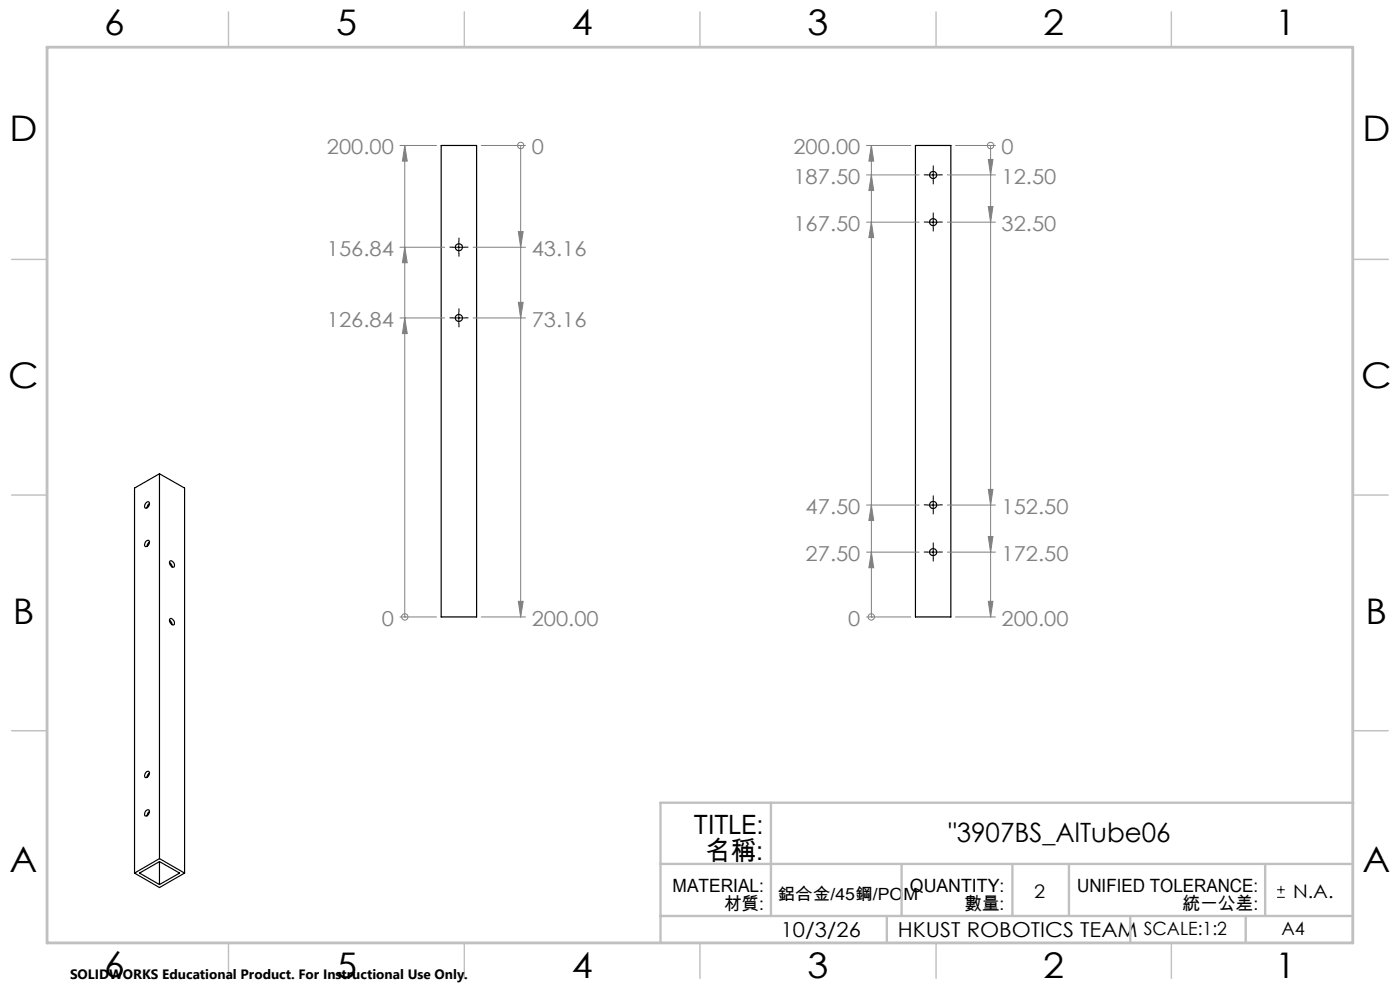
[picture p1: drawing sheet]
<svg xmlns="http://www.w3.org/2000/svg" width="297mm" height="210mm" viewBox="0 0 297 210" stroke-linecap="round" stroke-linejoin="round" font-family="sans-serif">
<g fill="none" stroke="#000" stroke-width=".25">
<path d="M93.6 30.9h7.5v100h-7.5zM194.2 30.9h7.5v100h-7.5zM31 114.8l.5-.2a.8 .8 0 0 1 .1 .9 .8 .8 0 0 1-.8 .4l-.1-.5zM31 106.6l.4-.2a.63 .63 0 0 1 .3 .6 .63 .63 0 0 1-.3 .6l-.4 .2a.63 .63 0 0 1-.4-.6 .63 .63 0 0 1 .4-.6zM31.7 115l-.3 .3-.2 .6M31.7 106.8l-.3 .3-.2 .6M33.8 100.5l-5.3 3v81.7M33.8 100.5v81.6M33.8 100.5l5.4 3v81.7M35.9 119.3l.5 .5 .1 .5M36.1 119a.8 .8 0 0 1 .8 .4 .8 .8 0 0 1-.1 .9 1 1 0 0 1-.7-1.3zM35.9 131.6l.5 .5 .1 .4"/>
<path d="M36.1 131.3a.82 .82 0 0 1 .8 .4 .82 .82 0 0 1-.1 .9 .96 .96 0 0 1-.7-1.3zM31 171.9a.43 .43 0 0 1 .7 0 .43 .43 0 0 1-.1 .6l-.4 .6h-.4l-.1-.6zM31 163.8l.5-.2a.8 .8 0 0 1 .1 .9 .8 .8 0 0 1-.8 .4l-.1-.5zM31.7 172.1l-.3 .3-.2 .7M31.7 164l-.4 .5-.1 .4M28.5 185.2l5.3 3.1 5.4-3.1M33.8 182.8v4.8M33.8 182.1l-5.3 3.1M33.8 182.8l-4.2 2.4 4.2 2.4M33.8 182.8l4.3 2.4-4.3 2.4M33.8 182.1l5.4 3.1"/>
<circle cx="198" cy="37.1" r=".75"/>
<circle cx="97.3" cy="52.5" r=".75"/>
<circle cx="198" cy="47.1" r=".75"/>
<circle cx="97.3" cy="67.4" r=".75"/>
<circle cx="198" cy="117.1" r=".75"/>
<circle cx="198" cy="107.1" r=".76"/>
</g>
<g fill="none" stroke="#000" stroke-width=".21">
<path d="M196.7 37.1h2.5M198 35.9v2.5M96.1 52.4h2.5M97.3 51.2v2.5M196.7 47.1h2.5M198 45.9v2.5M96.1 67.4h2.5M97.3 66.2v2.5M196.7 117.1h2.5M196.7 107.1h2.5M198 105.9v2.5M198 115.9v2.4"/>
<path d="M270.9 190.4h1.7M270.9 188.7h1.7M271.7 187.9v1.6"/>
</g>
<g fill="none" stroke="#808080" stroke-width=".21">
<path d="M84.8 30.9h7.8M85.9 30.9l.5 3.3h-1zM85.9 30.9v100M102.1 30.9h9.4M110.5 30.9h.1M110.5 30.9v100M183.8 30.9h9.4M183.8 37.1h11.2M184.9 37.1l.4 3.3h-1zM184.9 30.9l.4 3.3h-1zM184.9 30.9v100M201 37.1h10.2"/>
<path d="M202.7 30.9h8.5M209.7 33.8h.9l-.5 3.3zM210.1 30.9h.1M210.1 30.9v100M84.8 52.4h9.5M85.9 52.4l.5 3.3h-1zM100.4 52.4h11.1M110 49.1h1l-.5 3.3zM183.8 47.1h11.2M184.9 47.1l.4 3.3h-1zM201 47.1h10.2M209.7 43.8h.9l-.5 3.3z"/>
<path d="M84.8 67.4h9.5M85.9 67.4l.5 3.4h-1zM100.4 67.4h11.1M110 64.1h1l-.5 3.3zM183.8 117.1h11.2M183.8 107.1h11.2M184.9 117.1l.4 3.3h-1zM184.9 107.1l.4 3.3h-1zM201 117.1h10.2M201 107.1h10.2M209.7 103.8h.9l-.5 3.3zM209.7 113.8h.9l-.5 3.3z"/>
<path d="M84.8 130.9h7.8M85.9 130.9h.1M102.1 130.9h9.4M110 127.6h1l-.5 3.3zM183.8 130.9h9.4M184.9 130.9h.1M202.7 130.9h8.5M209.7 127.6h.9l-.5 3.3z"/>
<circle cx="110.5" cy="30.9" r=".69"/>
<circle cx="210.1" cy="30.9" r=".69"/>
<circle cx="85.9" cy="130.9" r=".67"/>
<circle cx="184.8" cy="130.9" r=".68"/>
</g>
<g fill="none" stroke="#000" stroke-width=".21" stroke-dasharray="15.2 1.3 1.3 1.3" stroke-linecap="butt">
<path d="M196.7 37.1h-.7M198 35.8v-.7M198 38.3v.8M199.2 37.1h.8M96.1 52.4h-.7M97.4 51.2v-.8M97.4 53.7v.7M98.6 52.4h.8M196.7 47.1h-.7M198 45.8v-.7M198 48.3v.8M199.2 47.1h.8"/>
<path d="M96.1 67.4h-.7M97.4 66.2v-.8M97.4 68.7v.7M98.6 67.4h.8M196.7 117.1h-.7M196.7 107.1h-.7M198 115.8v-.7M198 118.3v.8M198 105.8v-.7M198 108.3v.8M199.2 117.1h.8M199.2 107.1h.8"/>
</g>
<path d="M287 55h7.5M287 144.8v55.2h-187.2" fill="none" stroke="#c0c0c0" stroke-width=".21"/>
<path d="M163.5 170.3v24M287.1 170.3h-147v29.7M140.1 194.3h146.5M140.1 183.3h146.9M188.1 194.3v5.7M191.3 183.3v11M214.8 183.3v11M226.8 183.3v11M239.8 194.3v5.7M264.3 194.3v5.7M268.4 183.3v11" fill="none" stroke="#c0c0c0" stroke-width=".5"/>
<g fill="none" stroke="#c0c0c0" stroke-width=".3">
<path d="M48.5 2.5v7.5M98.5 2.5v7.5M148.5 2.5v7.5M198.6 2.5v7.5M248.5 2.5v7.5M2.5 55h7.5M287 55h7.5M2.5 105h7.5M287 105h7.5M2.5 155h7.5M287 155h7.5M48.5 200v7.5"/>
<path d="M98.5 200v7.5M148.5 200v7.5M198.6 200v7.5M248.5 200v7.5"/>
</g>
<path d="M10 10h277v190h-277z" fill="none" stroke="#c0c0c0" stroke-width=".6"/>
<path d="M85.9 67.4l.5 3.4h-1zM85.9 52.4l.5 3.3h-1zM85.9 30.9l.5 3.3h-1zM110 49.1h1l-.5 3.3zM110 64.1h1l-.5 3.3zM110 127.6h1l-.5 3.3zM184.9 117.1l.4 3.3h-1zM184.9 107.1l.4 3.3h-1zM184.9 47.1l.4 3.3h-1zM184.9 37.1l.4 3.3h-1zM184.9 30.9l.4 3.3h-1zM209.7 33.8h.9l-.5 3.3zM209.7 43.8h.9l-.5 3.3zM209.7 103.8h.9l-.5 3.3zM209.7 113.8h.9l-.5 3.3zM209.7 127.6h.9l-.5 3.3z" fill="#808080"/>
<g font-size="7.5">
<text x="22.1" y="7.3">6</text>
<text x="71.3" y="7.4">5</text>
<text x="121.3" y="7.4">4</text>
<text x="171.3" y="7.4">3</text>
<text x="221.3" y="7.4">2</text>
<text x="270.5" y="7.4">1</text>
<text x="2" y="29.9">D</text>
<text x="289" y="29.9">D</text>
<text x="1.8" y="82.4">C</text>
<text x="288.8" y="82.4">C</text>
<text x="2.7" y="132.4">B</text>
<text x="289.7" y="132.4">B</text>
<text x="2" y="184.9">A</text>
<text x="289" y="184.9">A</text>
<text x="22.1" y="207.3">6</text>
<text x="71.3" y="207.4">5</text>
<text x="121.3" y="207.4">4</text>
<text x="171.3" y="207.4">3</text>
<text x="221.3" y="207.4">2</text>
<text x="270.5" y="207.4">1</text>
</g>
<g font-size="5.6">
<text x="147.2" y="176.9">TITLE:</text>
<text x="201.2" y="178.6">&quot;3907BS_AlTube06</text>
<text x="149.6" y="182.5">名稱:</text>
</g>
<g font-size="4.4" fill="#808080">
<text x="69.4" y="32.8">200.00</text>
<text x="112.8" y="32.8">0</text>
<text x="168.3" y="32.8">200.00</text>
<text x="212.5" y="32.8">0</text>
<text x="168.3" y="39">187.50</text>
<text x="212.5" y="39">12.50</text>
<text x="168.3" y="49">167.50</text>
<text x="212.5" y="49">32.50</text>
<text x="69.4" y="54.3">156.84</text>
<text x="112.8" y="54.3">43.16</text>
<text x="69.4" y="69.3">126.84</text>
<text x="112.8" y="69.3">73.16</text>
<text x="170.9" y="109">47.50</text>
<text x="212.5" y="109">152.50</text>
<text x="170.9" y="119">27.50</text>
<text x="212.5" y="119">172.50</text>
<text x="81" y="132.8">0</text>
<text x="112.8" y="132.8">200.00</text>
<text x="180" y="132.8">0</text>
<text x="212.5" y="132.8">200.00</text>
</g>
<g font-size="4.4">
<text x="165.6" y="198.7">10/3/26</text>
<text x="190.5" y="198.7">HKUST ROBOTICS TEAM</text>
</g>
<g font-size="4">
<text x="219.4" y="190.5">2</text>
<text x="274.3" y="190.5">N.A.</text>
</g>
<g font-size="3.9">
<text x="142.7" y="189.2">MATERIAL:</text>
<text x="193" y="189.2">QUANTITY:</text>
<text x="228.5" y="189.2">UNIFIED TOLERANCE:</text>
<text x="153.6" y="193.1">材質:</text>
<text x="204.6" y="193.1">數量:</text>
<text x="250.8" y="193.1">統一公差:</text>
<text x="242.6" y="198.4">SCALE:1:2</text>
<text x="271.9" y="198.4">A4</text>
</g>
<text font-size="3.6" x="164.9" y="190.8">鋁合金/45鋼/POM</text>
<text font-size="2.9" x="14.9" y="207.6">SOLIDWORKS Educational Product. For Instructional Use Only.</text>
</svg>
